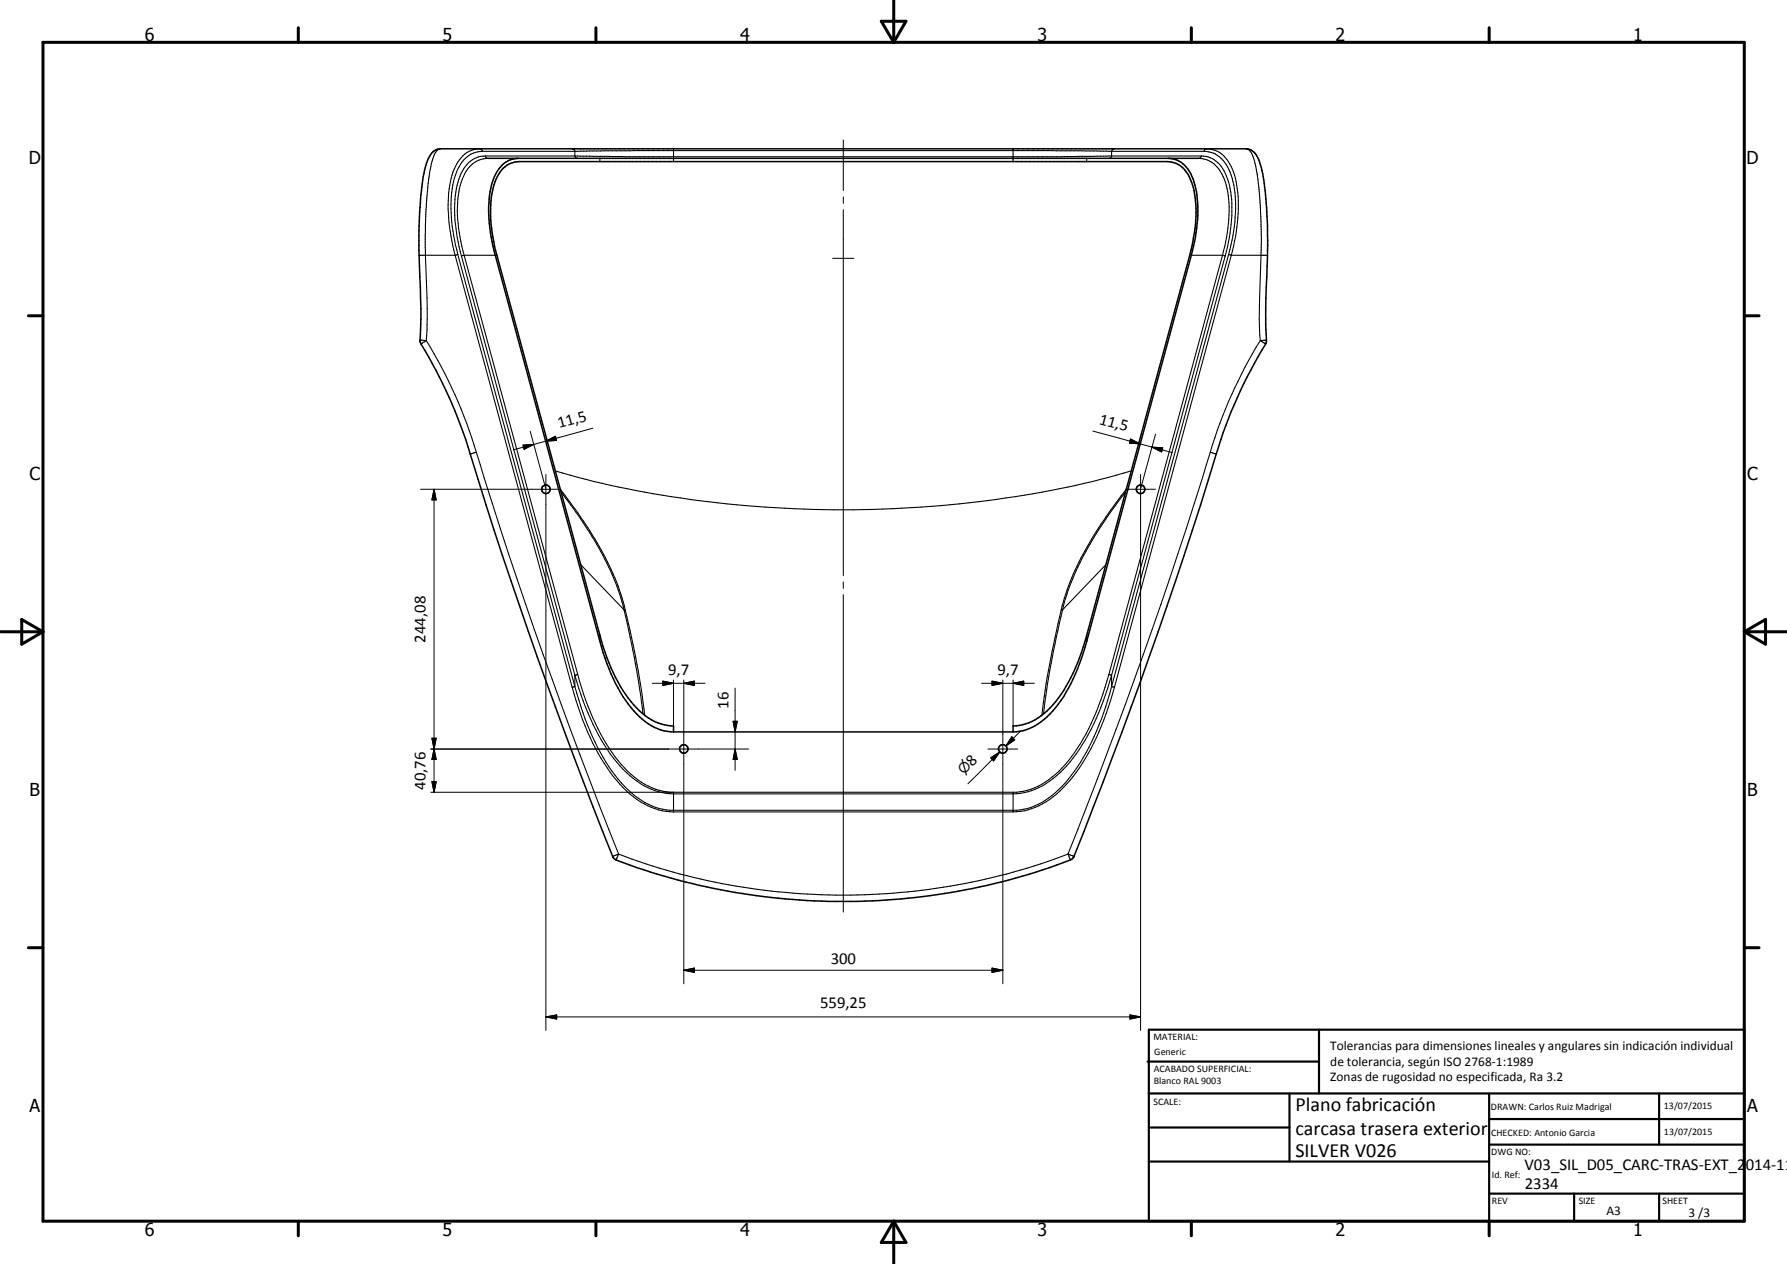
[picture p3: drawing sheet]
<svg xmlns="http://www.w3.org/2000/svg" width="420mm" height="297mm" viewBox="0 0 420 297" stroke-linecap="round" stroke-linejoin="round" font-family="sans-serif">
<g fill="none" stroke="#000" stroke-width=".35">
<path d="M101.5 35.9l1.2-.8 .8-.1h189.5a3.5 3.5 0 0 1 3 2.7 61 61 0 0 1 2 17.7v3.4a225.2 225.2 0 0 0-.2 21.1l-.2 .9a111.4 111.4 0 0 0-11.6 25.9 1168.1 1168.1 0 0 1-33.7 95l-.2 .1a125 125 0 0 1-21.7 6.6 152.9 152.9 0 0 1-28.7 3.4 152.5 152.5 0 0 1-35.6-3.4 142.5 142.5 0 0 1-21.2-6.3l-.6-.4a1194.9 1194.9 0 0 1-35.4-100.1 123 123 0 0 0-10.1-21.2 134.5 134.5 0 0 0-.1-15.3 115.1 115.1 0 0 1 .4-20.3 19.1 19.1 0 0 1 2.3-8.7zM114.8 37.2h167M121.9 37.2a6.4 6.4 0 0 0-5.9 4.9 27.9 27.9 0 0 0-.3 14.7l25.3 93.9a41.7 41.7 0 0 0 8 16.3 12.8 12.8 0 0 0 9.4 5M274.6 37.2a6.5 6.5 0 0 1 5.9 4.9 28.6 28.6 0 0 1 .4 14.7l-25.4 93.9a41.7 41.7 0 0 1-7.9 16.3 12.8 12.8 0 0 1-9.4 5M158.4 172v-1.4a13.1 13.1 0 0 1-10-5.7 42.4 42.4 0 0 1-7.4-15.6l-24.2-89.3a31.3 31.3 0 0 1-.6-16.7 6.6 6.6 0 0 1 5.4-5.3h152.9a6.2 6.2 0 0 1 5.6 4.7 28.5 28.5 0 0 1 .1 15.2l-24.7 91.4a39.8 39.8 0 0 1-8.6 17.1 12.1 12.1 0 0 1-8.7 4.2v1.4M158.4 172h79.8"/>
<circle cx="128.4" cy="115" r="1"/>
<circle cx="268.2" cy="115" r="1.02"/>
<circle cx="160.8" cy="176" r="1"/>
<circle cx="235.8" cy="176" r="1.01"/>
</g>
<g fill="none" stroke="#000" stroke-width=".25">
<path d="M103.5 35h-.2a3.8 3.8 0 0 0-1.7 2.9l-.9 5.2-.6 6.1-.1 10.8a181.2 181.2 0 0 1 .4 16.3l-.2 3.8M113.4 35.6l-.1-.4a3.5 3.5 0 0 0-3.5 .7 11.9 11.9 0 0 0-4.2 8.5 41.7 41.7 0 0 0 1.4 15.6M113.4 35.6a7 7 0 0 0-6.3 5.5 31.8 31.8 0 0 0 .3 17.6l.2 1.1M113.4 35.6l35.8-.2h98.1l35.8 .2M114.1 36.7l32.9 .1h102.5l33-.1M114.1 36.7l.3 .4 .4 .1a6.6 6.6 0 0 0-6.1 4.9 26.8 26.8 0 0 0-.3 14.7l.7 3.2M114.1 36.7a6.5 6.5 0 0 0-5.9 4.7 25.3 25.3 0 0 0-.9 13.4l1.2 5.4M134.5 35l.6 .3 .1 1.4 .1 .3 .5 .2M141 37.2v.8M158.4 37.2h.1M158.4 35v3M238.2 37.2h.1"/>
<path d="M238.2 35v3M255.5 37.2v.8M262 35l-.6 .3-.1 1.5-.6 .4M282.5 36.7a6.7 6.7 0 0 1 6.1 5.4l.3 .7a29.7 29.7 0 0 1-.1 14.1l-.7 3.3M282.5 36.7l-.4 .4-.3 .1a6.2 6.2 0 0 1 5.8 4.2 25 25 0 0 1 .8 14.3l-1 4.3M283.1 35.6l.1-.4a3.6 3.6 0 0 1 3.6 .7 11.6 11.6 0 0 1 4.1 8.5 41.7 41.7 0 0 1-1.4 15.6M283.1 35.6a6.8 6.8 0 0 1 6.1 4.8 26.6 26.6 0 0 1 1 12.8l-1.3 6.6M293 35h.2a3.8 3.8 0 0 1 1.8 2.9l.8 4.3 .5 5.9 .3 7.6-.1 3.7a213 213 0 0 0-.2 20.7M107 60l27.5 101.5M107 60h-8.5M107.6 59.8l-.6 .2M107.6 59.8l27.6 101.5"/>
<path d="M109.1 60l-.6 .2M109.1 60l26.7 98.5M109.1 60h7.3M280.1 60h7.3M287.4 60l.7 .2M287.4 60l-26.7 98.5M288.9 59.8l.6 .2M288.9 59.8l-27.5 101.5M289.5 60l-27.5 101.5M289.5 60h8.5M98.8 79.9h.1M98.8 79.9l1.4 .2"/>
<path d="M108.5 60.2l26.7 98.5M288.1 60.2l-26.7 98.5M297.8 79.9h.1M297.8 79.9l-1.5 .2M99 80.8h.1M100.2 80.1l-1.2 .7M100.2 80.1a109.8 109.8 0 0 1 11.8 26.2M296.3 80.1l1.3 .7M296.3 80.1a109.8 109.8 0 0 0-11.7 26.2M112 106.3l-1.4 .4M112 106.3a1171.5 1171.5 0 0 0 33.4 94.4M130.5 110.7a209.6 209.6 0 0 0 33.8 6.9 255.5 255.5 0 0 0 98.2-5.9l3.5-1"/>
<path d="M131.7 115l1.8 2.3a82.6 82.6 0 0 1 12.1 21.3l1.4 4.8M131.9 115.6l4.1 5.5 2.2 3.4a63.3 63.3 0 0 1 8.5 18.8M264.7 115.6a86 86 0 0 0-13.5 23.1l-1.4 4.6M264.8 115a89.3 89.3 0 0 0-13.9 23.6l-1.4 4.8M284.6 106.3l1.4 .4M284.6 106.3a1216.8 1216.8 0 0 1-33.5 94.4M136.6 132.7l10.1 10.6M260 132.7l-10.2 10.6M135.2 158.7a55.5 55.5 0 0 0 9.8 20.4 18.4 18.4 0 0 0 12.5 7.4l80.7 .1a17.4 17.4 0 0 0 12.6-6.6 51.3 51.3 0 0 0 10.1-19.8l.5-1.5M135.2 158.7v2.6M135.8 158.5l-.6 .2M135.8 158.5a53.3 53.3 0 0 0 10.3 21.2 17.2 17.2 0 0 0 11.4 6.5h81.5a17.5 17.5 0 0 0 12.2-7.4 56.1 56.1 0 0 0 9.5-20.3"/>
<path d="M141 149.3v1.4M146.7 143.3l.3 .1M146.7 143.3l2.4 11.1 1.6 9 .5 4.4M147 143.4a192.7 192.7 0 0 1 4.6 24.7M249.5 143.4a215.7 215.7 0 0 0-4.5 24.7M249.8 143.3l-.3 .1M249.8 143.3l-1.7 8a164.3 164.3 0 0 0-2.7 16.5M255.5 149.3v1.4M260.7 158.5l.7 .2M261.4 158.7v2.6M134.5 161.5a60.3 60.3 0 0 0 9.7 21 19.9 19.9 0 0 0 12.4 8.2l1.8 .1M135.2 161.3a58.4 58.4 0 0 0 10.1 21.8 18.6 18.6 0 0 0 11.4 7.2l82.3 .1a17.1 17.1 0 0 0 11.5-6.4 54.3 54.3 0 0 0 10.4-21.1l.5-1.6"/>
<path d="M135.2 161.3l-.7 .2M261.4 161.3l.6 .2M262 161.5a58.4 58.4 0 0 1-10.4 21.9 18.5 18.5 0 0 1-12.6 7.4h-.8M158.4 186.2v4.6M158.4 190.8h79.8M238.2 186.2v4.6M144 201.3h.1M145.4 200.7l-.5 1.4M145.4 200.7l-1.4 .6M145.4 200.7a149.3 149.3 0 0 0 105.7 0M251.1 200.7l1.4 .6M251.1 200.7l.6 1.4"/>
<path d="M251.7 202.1h.1M252.5 201.3h.1"/>
</g>
<g fill="none" stroke="#000" stroke-width=".71">
<path d="M10.1 9.9h400v277.1h-400zM70.1 6.5v3.4M140.1 6.5v3.4M207.2 5h5.8l-2.9 4.9zM210.1 0v9.9M280.1 6.5v3.4M350.1 6.5v3.4M6.7 74.2h3.4M410.1 74.2h3.5M.1 148.5h10M5.1 145.6l5 2.9-5 2.9zM410.1 148.5h10"/>
<path d="M410.1 148.5l5-2.9v5.8zM6.7 222.7h3.4M410.1 222.7h3.5M70.1 287v3.4M140.1 287v3.4M210.1 287v10M210.1 287l2.9 5h-5.8zM280.1 287v3.4M350.1 287v3.4"/>
</g>
<g fill="none" stroke="#000" stroke-width=".51">
<path d="M269.8 249.5h40.3M270.1 242h140v45h-140zM270.1 257h140M303.2 257v16M310.1 242v15M350.1 257v30M390.1 257v12M270.1 265h33.1M270.1 273h80M350.1 269h60M350.1 263h60M350.1 280.5h60"/>
<path d="M370.1 280.5v6.5M390.1 280.5v6.5"/>
</g>
<g fill="none" stroke="#000" stroke-width=".24">
<path d="M198.3 32.9v11.9M198.3 46.3v1.5M198.3 49.3v86M195.8 60.7h5M98.9 115h33M102.1 115l.5 2.5h-1.1zM102.1 115v71.2M123 104.6l2.5-.2-2.3 1.2zM124.7 101.3l3.6 13.3M125.5 104.4l-4.8 1.3M128.3 103.7l2.3-1.2 .2 1zM128.3 103.7l-2.8 .7"/>
<path d="M128.3 111.5v130.6M139.4 100.6l-11.1 3.1M257 101.3l11.1 3M264.7 115h7M265.8 103.2l2.3 1.1-2.6-.2zM268.1 104.3l2.7 .8M268.2 111.5v130.6M270.8 105.1l2.6 .1-.3 1zM270.8 105.1l4.9 1.3M271.7 102l-3.4 12.6M198.3 136.8v1.5M198.3 139.7v74.6"/>
<path d="M158.4 159.8v10.8M160.8 159.8v71.4M235.8 159.8v71.4M238.2 159.8v10.8M101.3 176h74.7M101.5 173.5h1.1l-.5 2.5zM102.1 176l.5 2.5h-1.1zM153.4 160.6h12.4M155.9 160.1l2.5 .5-2.5 .5zM160.8 160.6l2.5-.5v1zM172.4 169.5h.9l-.5 2.5zM172.8 176l.5 2.5h-.9z"/>
<path d="M172.8 161.7v19.3M230.8 160.6h12.4M232.3 176h7M232.9 178.1l2.2-1.4-1.5 2.1zM233.2 160.1l2.6 .5-2.6 .5zM235.1 176.7l-1.8 1.8M235.1 176.7l-7.5 7.5M237.9 173.1l.7 .8-2.1 1.4zM238.2 160.6l2.5-.5v1zM240 171.7l-3.5 3.6M101.3 186.2h57.1M101.5 183.7h1.1l-.5 2.5z"/>
<path d="M128.3 239l2.6-.5v1zM128.3 239h139.9M160.8 228l2.5-.5v1zM160.8 228h75M233.2 227.5l2.6 .5-2.6 .5zM265.7 238.5l2.5 .5-2.5 .5z"/>
</g>
<g fill="#000">
<path d="M102.1 115l.5 2.5h-1.1zM123 104.6l2.5-.2-2.3 1.2zM128.3 103.7l2.3-1.2 .2 1zM265.8 103.2l2.3 1.1-2.6-.2zM270.8 105.1l2.6 .1-.3 1zM101.5 173.5h1.1l-.5 2.5zM102.1 176l.5 2.5h-1.1zM155.9 160.1l2.5 .5-2.5 .5zM160.8 160.6l2.5-.5v1zM172.4 169.5h.9l-.5 2.5zM172.8 176l.5 2.5h-.9zM233.2 160.1l2.6 .5-2.6 .5z"/>
<path d="M232.9 178.1l2.2-1.4-1.5 2.1zM237.9 173.1l.7 .8-2.1 1.4zM238.2 160.6l2.5-.5v1zM101.5 183.7h1.1l-.5 2.5zM128.3 239l2.6-.5v1zM160.8 228l2.5-.5v1zM233.2 227.5l2.6 .5-2.6 .5zM265.7 238.5l2.5 .5-2.5 .5z"/>
</g>
<g font-size="4.7">
<text x="304.6" y="261.2">Plano fabricación</text>
<text x="304.6" y="266.6">carcasa trasera exterior</text>
<text x="304.6" y="272">SILVER V026</text>
</g>
<g font-size="4.2">
<text x="34" y="9.6">6</text>
<text x="104" y="9.6">5</text>
<text x="174" y="9.6">4</text>
<text x="244" y="9.6">3</text>
<text x="314" y="9.6">2</text>
<text x="384" y="9.6">1</text>
<text x="6.8" y="38.7">D</text>
<text x="410.6" y="38.7">D</text>
<text x="7" y="112.9">C</text>
<text x="410.8" y="112.9">C</text>
<text x="7" y="187.1">B</text>
<text x="410.8" y="187.1">B</text>
<text x="7" y="261.4">A</text>
<text x="410.8" y="261.4">A</text>
<text x="34" y="290.4">6</text>
<text x="104" y="290.4">5</text>
<text x="174" y="290.4">4</text>
<text x="244" y="290.4">3</text>
<text x="314" y="290.4">2</text>
<text x="384" y="290.4">1</text>
</g>
<g font-size="3.9">
<text x="131.4" y="100.7" transform="rotate(-15 131.4 100.7)">11,5</text>
<text x="258.3" y="99.5" transform="rotate(15 258.3 99.5)">11,5</text>
<text x="100" y="151" transform="rotate(-90 100 151)">244,08</text>
<text x="157.1" y="158.5">9,7</text>
<text x="234.5" y="158.5">9,7</text>
<text x="171.3" y="166.5" transform="rotate(-90 171.3 166.5)">16</text>
<text x="100" y="185.6" transform="rotate(-90 100 185.6)">40,76</text>
<text x="228.6" y="180.2" transform="rotate(-45 228.6 180.2)">8</text>
<text x="195.3" y="226.4">300</text>
<text x="192.8" y="236.9">559,25</text>
<text x="358.5" y="275">V03_SIL_D05_CARC-TRAS-EXT_2014-11</text>
<text x="358.5" y="279.4">2334</text>
</g>
<text font-size="3.3" x="226.6" y="182.2" transform="rotate(-45 226.6 182.2)">n</text>
<g font-size="3.1">
<text x="312.7" y="246.8">Tolerancias para dimensiones lineales y angulares sin indicación individual</text>
<text x="312.7" y="250.4">de tolerancia, según ISO 2768-1:1989</text>
<text x="312.7" y="254">Zonas de rugosidad no especificada, Ra 3.2</text>
<text x="377.7" y="285.6">A3</text>
<text x="397" y="285.9">3 /3</text>
</g>
<g font-size="2.4">
<text x="271.2" y="244.4">MATERIAL:</text>
<text x="271.3" y="252">ACABADO SUPERFICIAL:</text>
<text x="271.4" y="247.9">Generic</text>
<text x="271.3" y="254.6">Blanco RAL 9003</text>
<text x="271.2" y="259.7">SCALE:</text>
<text x="350.6" y="260.8">DRAWN: Carlos Ruiz Madrigal</text>
<text x="391.2" y="260.6">13/07/2015</text>
<text x="350.6" y="267">CHECKED: Antonio Garcia</text>
<text x="391.2" y="266.7">13/07/2015</text>
<text x="350.6" y="271.4">DWG NO:</text>
<text x="350.8" y="276.9">Id. Ref:</text>
<text x="350.8" y="282.8">REV</text>
<text x="371.2" y="282.9">SIZE</text>
<text x="390.9" y="282.9">SHEET</text>
</g>
</svg>
